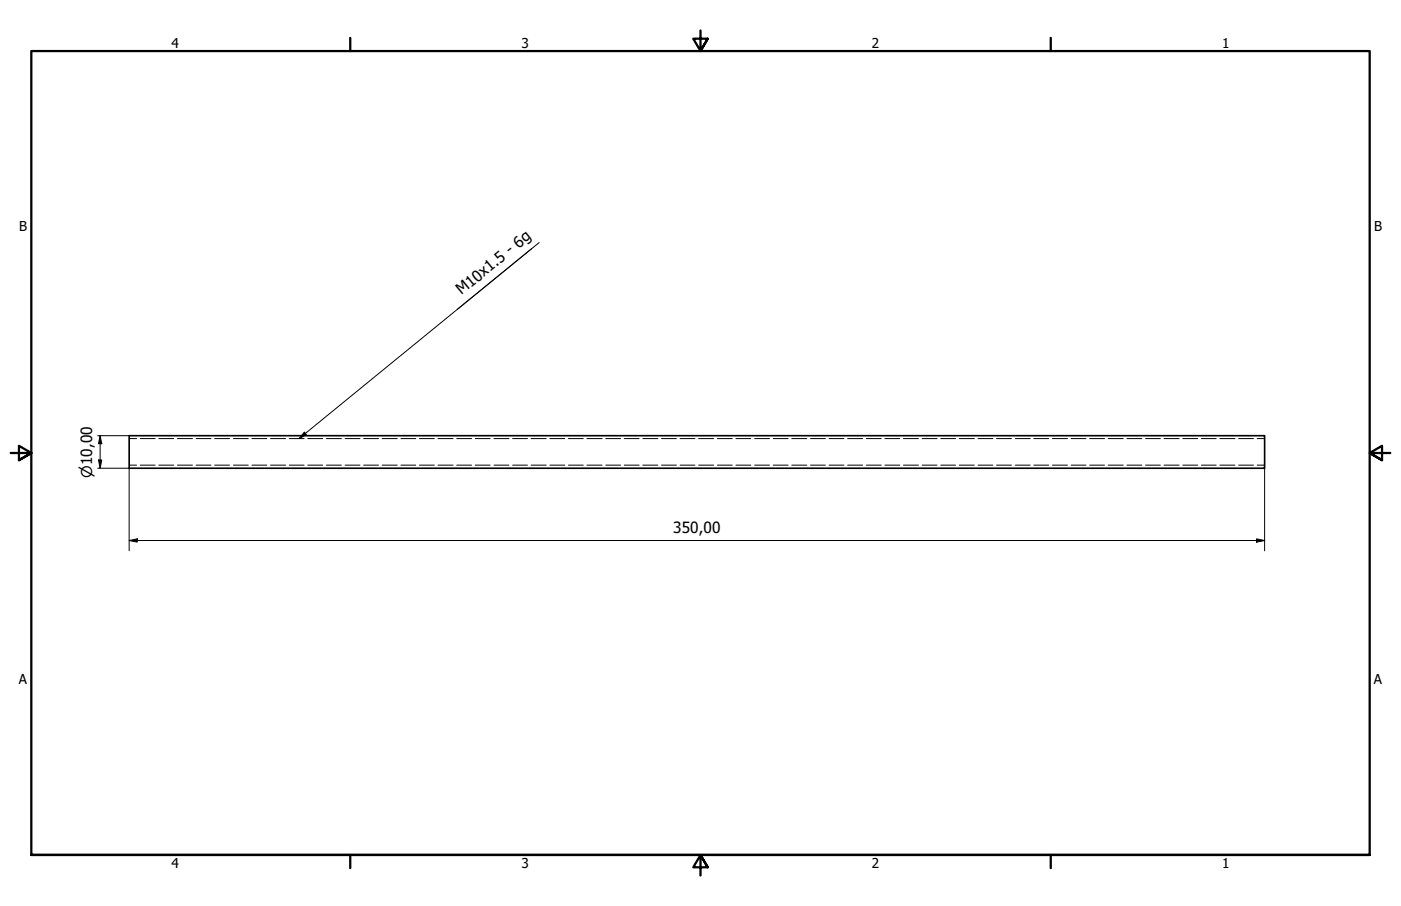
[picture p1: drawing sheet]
<svg xmlns="http://www.w3.org/2000/svg" width="432mm" height="279mm" viewBox="0 0 432 279" stroke-linecap="round" stroke-linejoin="round" font-family="sans-serif">
<!-- layer: Hidden Narrow (ANSI) -->
<g fill="none" stroke="#000" stroke-width=".31">
<path d="M39.8 135.3h2.3M43.2 135.3h4.6M49 135.3h4.5M54.7 135.3h4.6M60.5 135.3h4.5M66.2 135.3h4.5M71.9 135.3h4.6M77.7 135.3h4.5M83.4 135.3h4.6M89.2 135.3h4.5M94.9 135.3h4.5M100.6 135.3h4.6"/>
<path d="M106.4 135.3h4.5M112.1 135.3h4.5M117.8 135.3h4.6M123.6 135.3h4.5M129.3 135.3h4.6M135 135.3h4.6M140.8 135.3h4.6M146.5 135.3h4.6M152.3 135.3h4.5M158 135.3h4.6M163.7 135.3h4.6M169.5 135.3h4.6"/>
<path d="M175.2 135.3h4.6M180.9 135.3h4.6M186.7 135.3h4.6M192.4 135.3h4.6M198.1 135.3h4.7M203.9 135.3h4.6M209.6 135.3h4.6M215.3 135.3h4.7M221.1 135.3h4.6M226.8 135.3h4.6M232.6 135.3h4.6M238.3 135.3h4.6"/>
<path d="M244 135.3h4.7M249.8 135.3h4.6M255.5 135.3h4.6M261.2 135.3h4.7M267 135.3h4.6M272.7 135.3h4.6M278.4 135.3h4.7M284.2 135.3h4.6M289.9 135.3h4.6M295.7 135.3h4.6M301.4 135.3h4.6M307.1 135.3h4.6"/>
<path d="M312.9 135.3h4.6M318.6 135.3h4.6M324.4 135.3h4.6M330.1 135.3h4.6M335.9 135.3h4.5M341.6 135.3h4.6M347.3 135.3h4.6M353.1 135.3h4.5M358.8 135.3h4.6M364.6 135.3h4.5M370.3 135.3h4.5M376 135.3h4.6"/>
<path d="M381.8 135.3h4.5M387.5 135.3h2.3M39.8 143.4h2.3M43.2 143.4h4.6M49 143.4h4.5M54.7 143.4h4.6M60.5 143.4h4.5M66.2 143.4h4.5M71.9 143.4h4.6M77.7 143.4h4.5M83.4 143.4h4.6M89.2 143.4h4.5"/>
<path d="M94.9 143.4h4.5M100.6 143.4h4.6M106.4 143.4h4.5M112.1 143.4h4.5M117.8 143.4h4.6M123.6 143.4h4.5M129.3 143.4h4.6M135 143.4h4.6M140.8 143.4h4.6M146.5 143.4h4.6M152.3 143.4h4.5M158 143.4h4.6"/>
<path d="M163.7 143.4h4.6M169.5 143.4h4.6M175.2 143.4h4.6M180.9 143.4h4.6M186.7 143.4h4.6M192.4 143.4h4.6M198.1 143.4h4.7M203.9 143.4h4.6M209.6 143.4h4.6M215.3 143.4h4.7M221.1 143.4h4.6M226.8 143.4h4.6"/>
<path d="M232.6 143.4h4.6M238.3 143.4h4.6M244 143.4h4.7M249.8 143.4h4.6M255.5 143.4h4.6M261.2 143.4h4.7M267 143.4h4.6M272.7 143.4h4.6M278.4 143.4h4.7M284.2 143.4h4.6M289.9 143.4h4.6M295.7 143.4h4.6"/>
<path d="M301.4 143.4h4.6M307.1 143.4h4.6M312.9 143.4h4.6M318.6 143.4h4.6M324.4 143.4h4.6M330.1 143.4h4.6M335.9 143.4h4.5M341.6 143.4h4.6M347.3 143.4h4.6M353.1 143.4h4.5M358.8 143.4h4.6M364.6 143.4h4.5"/>
<path d="M370.3 143.4h4.5M376 143.4h4.6M381.8 143.4h4.5M387.5 143.4h2.3"/>
</g>
<!-- layer: Visible (ANSI) -->
<path d="M39.8 134.4h350v10h-350z" fill="none" stroke="#000" stroke-width=".51"/>
<!-- layer: Border (ANSI) -->
<path d="M107.9 11.7v4M215.9 9.4v6.3l-2.2-3.8h4.4l-2.2 3.8 2.2-3.8M323.8 11.7v4M3.3 139.7h6.4l-3.9-2.2v4.4l3.9-2.2-3.9 2.2M428.5 139.7h-6.4l3.9-2.2v4.4l-3.9-2.2 3.9 2.2M9.7 263.7v-248h412.4v248h-412.4h412.4M107.9 263.7v4M218.1 267.5l-2.2-3.8 2.2 3.8h-4.4l2.2-3.8v6.3M323.8 263.7v4" fill="none" stroke="#000" stroke-width=".7"/>
<!-- layer: Dimension (ISO) -->
<path d="M30.1 134.4h9.7M30.9 134.4l.5 2.4h-1zM30.9 134.4v10M30.1 144.4h9.7v25.5M30.4 141.9h1l-.5 2.5zM389.8 144.4v25.5M39.8 166.7l2.5-.5v1zM39.8 166.7h350M387.3 166.2l2.5 .5-2.5 .5z" fill="none" stroke="#000" stroke-width=".31"/>
<g fill="#000">
<path d="M30.9 134.4l.5 2.4h-1z" fill-rule="evenodd"/>
<path d="M30.4 141.9h1l-.5 2.5z" fill-rule="evenodd"/>
<path d="M39.8 166.7l2.5-.5v1z" fill-rule="evenodd"/>
<path d="M387.3 166.2l2.5 .5-2.5 .5z" fill-rule="evenodd"/>
</g>
<!-- layer: Symbol (ISO) -->
<path d="M163.8 76.7l-71.6 58.6M166.2 74.8l-25.3 20.6M93.8 133.3l.6 .7-2.2 1.3z" fill="none" stroke="#000" stroke-width=".31"/>
<path d="M93.8 133.3l.6 .7-2.2 1.3z" fill-rule="evenodd" fill="#000"/>
<g font-size="4.8">
<text x="142.2" y="91.1" transform="rotate(-39 142.2 91.1)">M10x1.5 - 6g</text>
<text x="207.5" y="164.3">350,00</text>
</g>
<text font-size="4.6" x="28.4" y="147.3" transform="rotate(-90 28.4 147.3)">⌀10,00</text>
<g font-size="4.2">
<text x="52.8" y="14.7">4</text>
<text x="160.8" y="14.7">3</text>
<text x="268.7" y="14.7">2</text>
<text x="376.7" y="14.7">1</text>
<text x="5.9" y="71.4">B</text>
<text x="423.5" y="71.4">B</text>
<text x="5.8" y="211.1">A</text>
<text x="423.4" y="211.1">A</text>
<text x="52.8" y="267.7">4</text>
<text x="160.8" y="267.7">3</text>
<text x="268.7" y="267.7">2</text>
<text x="376.7" y="267.7">1</text>
</g>
</svg>
